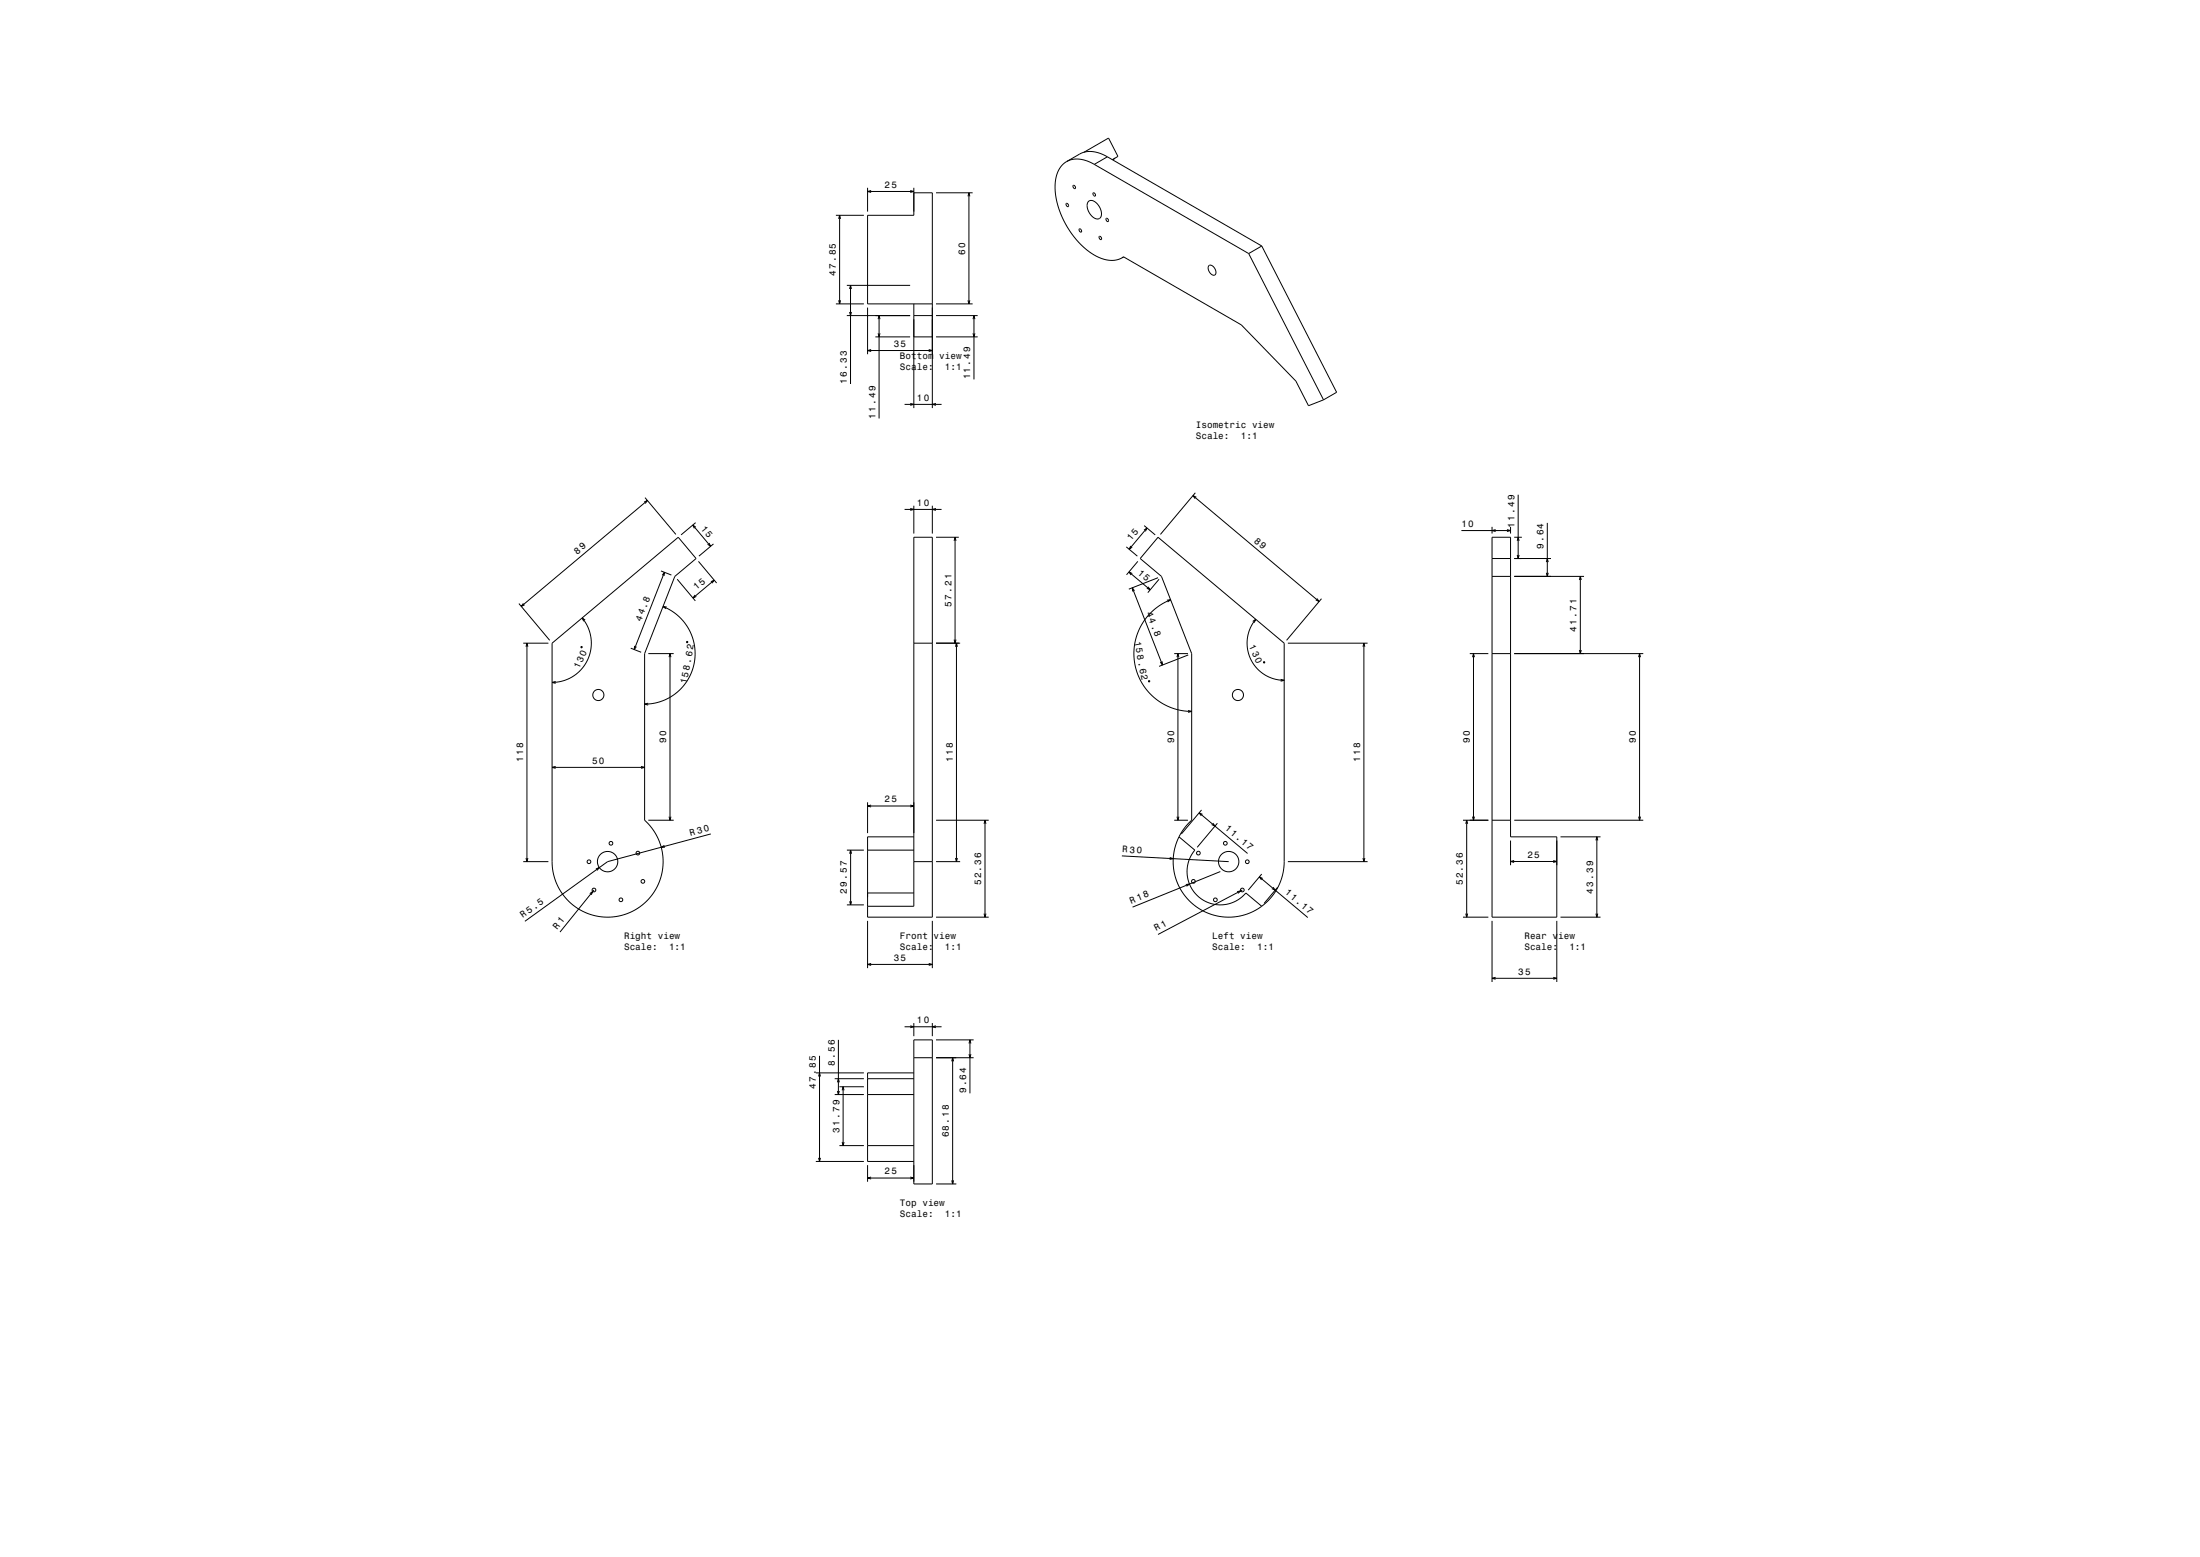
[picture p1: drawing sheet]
<svg xmlns="http://www.w3.org/2000/svg" width="1189mm" height="841mm" viewBox="0 0 1189 841" stroke-linecap="round" stroke-linejoin="round" font-family="sans-serif">
<g fill="none" stroke="#000" stroke-width=".54">
<path d="M576 87l3-1h4l5 1 3 2M576 87l-2 3-2 3-1 4-1 4 2 10 4 11 7 9 8 7 4 2 4 1 4-1 3-1M586 82l13-7 5 9-3 2M591 89l84 48M598 85l-5-3h-6l-3 1-8 4M598 85l-7 4M598 85l84 48M603 85l-1 1M452 116h15M453 118l1-2v2M454 116v48M469 101v13"/>
<path d="M469 103h25M471 103h-2l2 1M492 103h2l-2 1M494 101v15h-25v48h35M494 104h10v116M506 104h20M523 106l1-2v2M524 104v60M580 100a.8 .8 0 0 1 1 1 .8 .8 0 0 1-1 1zM588 109l2-1 1 1 3 2 1 4-1 3h-2l-3-3-1-3zM591 104a.8 .8 0 0 1 1 0 .8 .8 0 0 1 0 1 .8 .8 0 0 1-1 1zM583 124a.8 .8 0 0 1 1 0 .8 .8 0 0 1 0 1z"/>
<path d="M594 128a.8 .8 0 0 1 1 0 .8 .8 0 0 1 0 1zM607 139h-1M607 139l64 36 29 31 7 13 8-3M675 137l40 79M682 133l40 79-7 4M682 133l-7 4M458 154h34M459 156l1-2v2M460 154v53M653 144l2-1 1 2 1 2v2l-2-1-1-1-1-2zM452 164h15M453 162l1 2v-2"/>
<path d="M458 170h34M459 169l1 1v-1M469 166v25M475 172v-2l1 2M475 170v56M494 164v56M494 170h10M506 164h20M506 170h22M523 162l1 2v-2M526 172v-2l1 2M526 170v35"/>
<path d="M469 189h35M471 189h-2l2 1M473 182h19M475 180v2l1-2M494 182h10M502 189h2l-2 1M506 182h22M526 180v2l1-2M489 218h20M492 218h2l-2 1M506 218h-2l2 1M348 271l2-1-1 2"/>
<path d="M349 269l16 20M350 270l-68 58M489 275h20M492 275h2l-2 1M494 273v15M504 273v15M506 275h-2l2 1M645 268l68 57M646 266l-19 23M647 269l-2-1 1 1M821 267v35M374 284l10 11"/>
<path d="M376 282l-8 7M376 285l-2-1 1 1M383 293l1 2-2-1M386 294l-8 6M506 290h12M516 292v-2l1 2M516 290v57M609 295l6 5M611 295l-1 2 2-1M618 286l2-1-1 2M618 284l6 5M620 285l-10 12"/>
<path d="M790 287h26M806 290h10v162h25v43h-35zM806 285v3M808 286l-2 1h2M814 286l2 1h-2M816 285v3M818 290h5M820 300l1 2v-2M820 292l1-2v2M836 282v29M357 308l6 3M358 311l1-2v2"/>
<path d="M359 309l-16 42M366 313l10 12M377 303l10 12M384 314l2-1-1 2M386 313l-11 10M610 309l12 10M612 310l-2-1 1 2M612 318l16 41M613 319l-1-1v1M615 303l-6 7M620 317l2 2-2-1M626 312l-16 6"/>
<path d="M626 313l-6 7M806 311h10M806 302h10M818 311h38M818 302h20M836 309v2l1-2M836 304v-2l1 2M854 313v-2l1 2M854 311v42M280 326l17 20M283 326l-1 2 2-1M315 334l3 5 1 5v6l-1 6-4 5-4 4-6 3-6 1"/>
<path d="M316 335l-1-1v2M358 328l4 2 4 3 4 3 2 4 2 4 1 5 1 4-1 5-1 5-2 4-6 7-4 3-4 2-5 1h-5M360 328h-2l2 1M376 321l-1 2 1-1M631 324h2l-2 1M633 324l-5 2-4 4-4 3-3 5-3 5-1 5v6v5l2 5 2 5 3 5 4 3 5 3 5 3 5 1h5M677 336l2-1-1 1M679 335l-3 4-2 6v5l2 6 3 4 4 4 5 3h6M712 323l1 2-2-1M714 323l-19 23M283 347h13M284 349l1-2v2"/>
<path d="M285 347v118M298 347l69-57 9 12-11 9-17 42v90l6 6 3 7 1 8v8l-3 7-5 7-7 5-7 4h-6h-6l-6-1-5-3-5-3-4-5-3-5-2-5-1-7zM314 349l1 1zM341 350l6 2M343 349v2l1-2M350 353h14M362 355v-2l1 2M362 353v90M371 347h1zM494 347h10M506 347h13M516 345v2l1-2"/>
<path d="M516 349l1-2v2M517 347v118M628 357v2l-1-1M635 353h7M636 355l1-2v2M637 353v90M642 354l-16 6M683 357v1zM696 347h43M737 349v-2l1 2M737 347v118M794 353h10"/>
<path d="M796 355v-2l1 2M796 353v90M806 353h10M818 353h70M854 351v2l1-2M886 355v-2l1 2M886 353v90M300 368l-2 1h2M350 380h-2l2 1M621 368h.1M692 367h2l-2 1M642 384h2l-2 1"/>
<path d="M298 414h50M300 414h-2l2 1M346 414h2l-2 1M469 433v17M469 435h25M471 435h-2l2 1M492 435h2l-2 1M648 439l26 22M649 438l-11 12M650 440l-2-1 1 2M350 443h14M359 457l-2 1h2"/>
<path d="M362 441v2l1-2M384 450l-56 15-44 33M458 459h9M460 459v30M469 459h25M494 452h-25v43h35v-205h-10v200h-25M506 443h28M532 445v-2l1 2M532 443v52M635 443h7M636 441l1 2v-2M637 452l-3 9v5l1 5 1 5 2 5 3 4 4 4 4 2 5 2 4 2h5h6l4-1 5-2 4-2"/>
<path d="M637 452l3-5 4-4v-90l-16-42-12-9 10-12 68 57v121l-1 7-3 5-3 5-5 5M637 452l9 7-4 7v6l2 7 4 6 6 3 7 1 7-2 5-5 9 8M655 445l2 1-2-1M658 445l-11 13M791 443h13M792 445l1-2v2M793 443v52M796 441v2l1-2M806 443h10M816 454v13M818 443h70M843 452h22"/>
<path d="M863 454v-2l1 2M863 452v43M886 441v2l1-2M283 465h13M284 463l1 2v-2M322 469h2l-1 1M459 461l1-2v2M494 465h10M506 465h13M516 463l1 2v-2M606 462l58 3M632 463l2 1h-2"/>
<path d="M641 478h2l-2 1M660 471l-48 19M681 474l26 22M682 472l-7 9M682 474h-1l1 1M688 479l1 2-2-1M690 479l-7 9M696 465h43M737 463v2l1-2M816 465h25M818 465h-2l2 1M839 465h2l-2 1"/>
<path d="M319 483l1-1v1M321 481l-18 22M458 489h9M459 487l1 2v-2M469 497v26M469 482h25M504 497v26M506 495h28M532 493v2l1-2M669 482l2-1-2 2M671 481l-45 24M791 495h13"/>
<path d="M792 493l1 2v-2M806 497v33M841 497v33M843 495h22M863 493v2l1-2M469 521h35M471 520l-2 1h2M502 520l2 1h-2M806 528h35M808 528h-2l2 1M839 528h2l-2 1M489 555h20"/>
<path d="M492 554l2 1h-2M494 553v7M504 553v7M506 554l-2 1h2M441 580h26M443 570v57M453 562v29M494 562h10v78h-10zM494 580h-25v47h25M494 571h10M506 571h20M506 562h20"/>
<path d="M514 573l1-2v2M515 571v69M524 564v-2l1 2M524 569v2l1-2M524 562v29M442 581l1-1v1M451 591h16M451 583h16M453 585v-2l1 2M453 589v2l1-2M454 587h13M455 589l1-2v2"/>
<path d="M456 587v32M469 591h25M469 583h25M454 619h13M455 617l1 2v-2M469 619h25M441 627h26M442 625l1 2v-2M469 629v9M469 636h25M471 636h-2l2 1M492 636h2l-2 1"/>
<path d="M506 640h11M514 638l1 2v-2"/>
<circle cx="577" cy="111" r=".9"/>
<circle cx="598" cy="119" r=".9"/>
<circle cx="323" cy="375" r="3"/>
<circle cx="669" cy="375" r="3"/>
<circle cx="330" cy="456" r="1"/>
<circle cx="662" cy="456" r="1"/>
<circle cx="318" cy="465" r="1"/>
<circle cx="328" cy="465" r="6"/>
<circle cx="345" cy="461" r="1"/>
<circle cx="347" cy="476" r="1"/>
<circle cx="645" cy="476" r="1"/>
<circle cx="648" cy="461" r="1"/>
<circle cx="664" cy="465" r="6"/>
<circle cx="674" cy="465" r="1"/>
<circle cx="321" cy="481" r="1"/>
<circle cx="336" cy="486" r="1"/>
<circle cx="657" cy="486" r="1"/>
<circle cx="671" cy="481" r="1"/>
</g>
<path d="M0 0h1189v841h-1189" fill="none" stroke="#fff" stroke-width=".54"/>
<g font-size="5.1">
<text x="379" y="285" transform="rotate(50 379 285)">15</text>
<text x="611" y="292" transform="rotate(-50 611 292)">15</text>
<text x="678" y="293" transform="rotate(40 678 293)">89</text>
<text x="312" y="300" transform="rotate(-40 312 300)">89</text>
<text x="615" y="310" transform="rotate(40 615 310)">15</text>
<text x="376" y="319" transform="rotate(-40 376 319)">15</text>
<text x="675" y="349" transform="rotate(65 675 349)">130</text>
<text x="313" y="361" transform="rotate(-65 313 361)">130</text>
<text x="662" y="448" transform="rotate(40 662 448)">11.17</text>
<text x="373" y="451" transform="rotate(-15 373 451)">R 30</text>
<text x="606" y="460" transform="rotate(3 606 460)">R 30</text>
<text x="694" y="483" transform="rotate(40 694 483)">11.17</text>
<text x="611" y="488" transform="rotate(-22 611 488)">R 18</text>
<text x="301" y="502" transform="rotate(-51 301 502)">R 1</text>
</g>
<g font-size="5">
<text x="478" y="101">25</text>
<text x="522" y="138" transform="rotate(-90 522 138)">60</text>
<text x="452" y="149" transform="rotate(-90 452 149)">47.85</text>
<text x="483" y="187">35</text>
<text x="486" y="194">Bottom view</text>
<text x="486" y="200">Scale:</text>
<text x="511" y="200">1:1</text>
<text x="458" y="207" transform="rotate(-90 458 207)">16.33</text>
<text x="524" y="205" transform="rotate(-90 524 205)">11.49</text>
<text x="495" y="216">10</text>
<text x="473" y="226" transform="rotate(-90 473 226)">11.49</text>
<text x="646" y="231">Isometric view</text>
<text x="646" y="237">Scale:</text>
<text x="671" y="237">1:1</text>
<text x="495" y="273">10</text>
<text x="790" y="285">10</text>
<text x="819" y="285" transform="rotate(-90 819 285)">11.49</text>
<text x="834" y="297" transform="rotate(-90 834 297)">9.64</text>
<text x="514" y="328" transform="rotate(-90 514 328)">57.21</text>
<text x="346" y="336" transform="rotate(-69 346 336)">44.8</text>
<text x="619" y="331" transform="rotate(69 619 331)">44.8</text>
<text x="852" y="341" transform="rotate(-90 852 341)">41.71</text>
<text x="613" y="347" transform="rotate(79 613 347)">158.62</text>
<text x="371" y="370" transform="rotate(-79 371 370)">158.62</text>
<text x="360" y="401" transform="rotate(-90 360 401)">90</text>
<text x="635" y="401" transform="rotate(-90 635 401)">90</text>
<text x="794" y="401" transform="rotate(-90 794 401)">90</text>
<text x="884" y="401" transform="rotate(-90 884 401)">90</text>
<text x="283" y="412" transform="rotate(-90 283 412)">118</text>
<text x="320" y="412">50</text>
<text x="515" y="412" transform="rotate(-90 515 412)">118</text>
<text x="735" y="412" transform="rotate(-90 735 412)">118</text>
<text x="478" y="433">25</text>
<text x="825" y="463">25</text>
<text x="530" y="478" transform="rotate(-90 530 478)">52.36</text>
<text x="791" y="478" transform="rotate(-90 791 478)">52.36</text>
<text x="458" y="483" transform="rotate(-90 458 483)">29.57</text>
<text x="861" y="483" transform="rotate(-90 861 483)">43.39</text>
<text x="283" y="496" transform="rotate(-36 283 496)">R 5.5</text>
<text x="625" y="503" transform="rotate(-28 625 503)">R 1</text>
<text x="337" y="507">Right view</text>
<text x="486" y="507">Front view</text>
<text x="655" y="507">Left view</text>
<text x="824" y="507">Rear view</text>
<text x="337" y="513">Scale:</text>
<text x="362" y="513">1:1</text>
<text x="486" y="513">Scale:</text>
<text x="511" y="513">1:1</text>
<text x="655" y="513">Scale:</text>
<text x="679" y="513">1:1</text>
<text x="824" y="513">Scale:</text>
<text x="848" y="513">1:1</text>
<text x="483" y="519">35</text>
<text x="820" y="526">35</text>
<text x="495" y="553">10</text>
<text x="451" y="576" transform="rotate(-90 451 576)">8.56</text>
<text x="441" y="588" transform="rotate(-90 441 588)">47.85</text>
<text x="522" y="591" transform="rotate(-90 522 591)">9.64</text>
<text x="454" y="612" transform="rotate(-90 454 612)">31.79</text>
<text x="513" y="614" transform="rotate(-90 513 614)">68.18</text>
<text x="478" y="634">25</text>
<text x="486" y="651">Top view</text>
<text x="486" y="657">Scale:</text>
<text x="511" y="657">1:1</text>
</g>
</svg>
